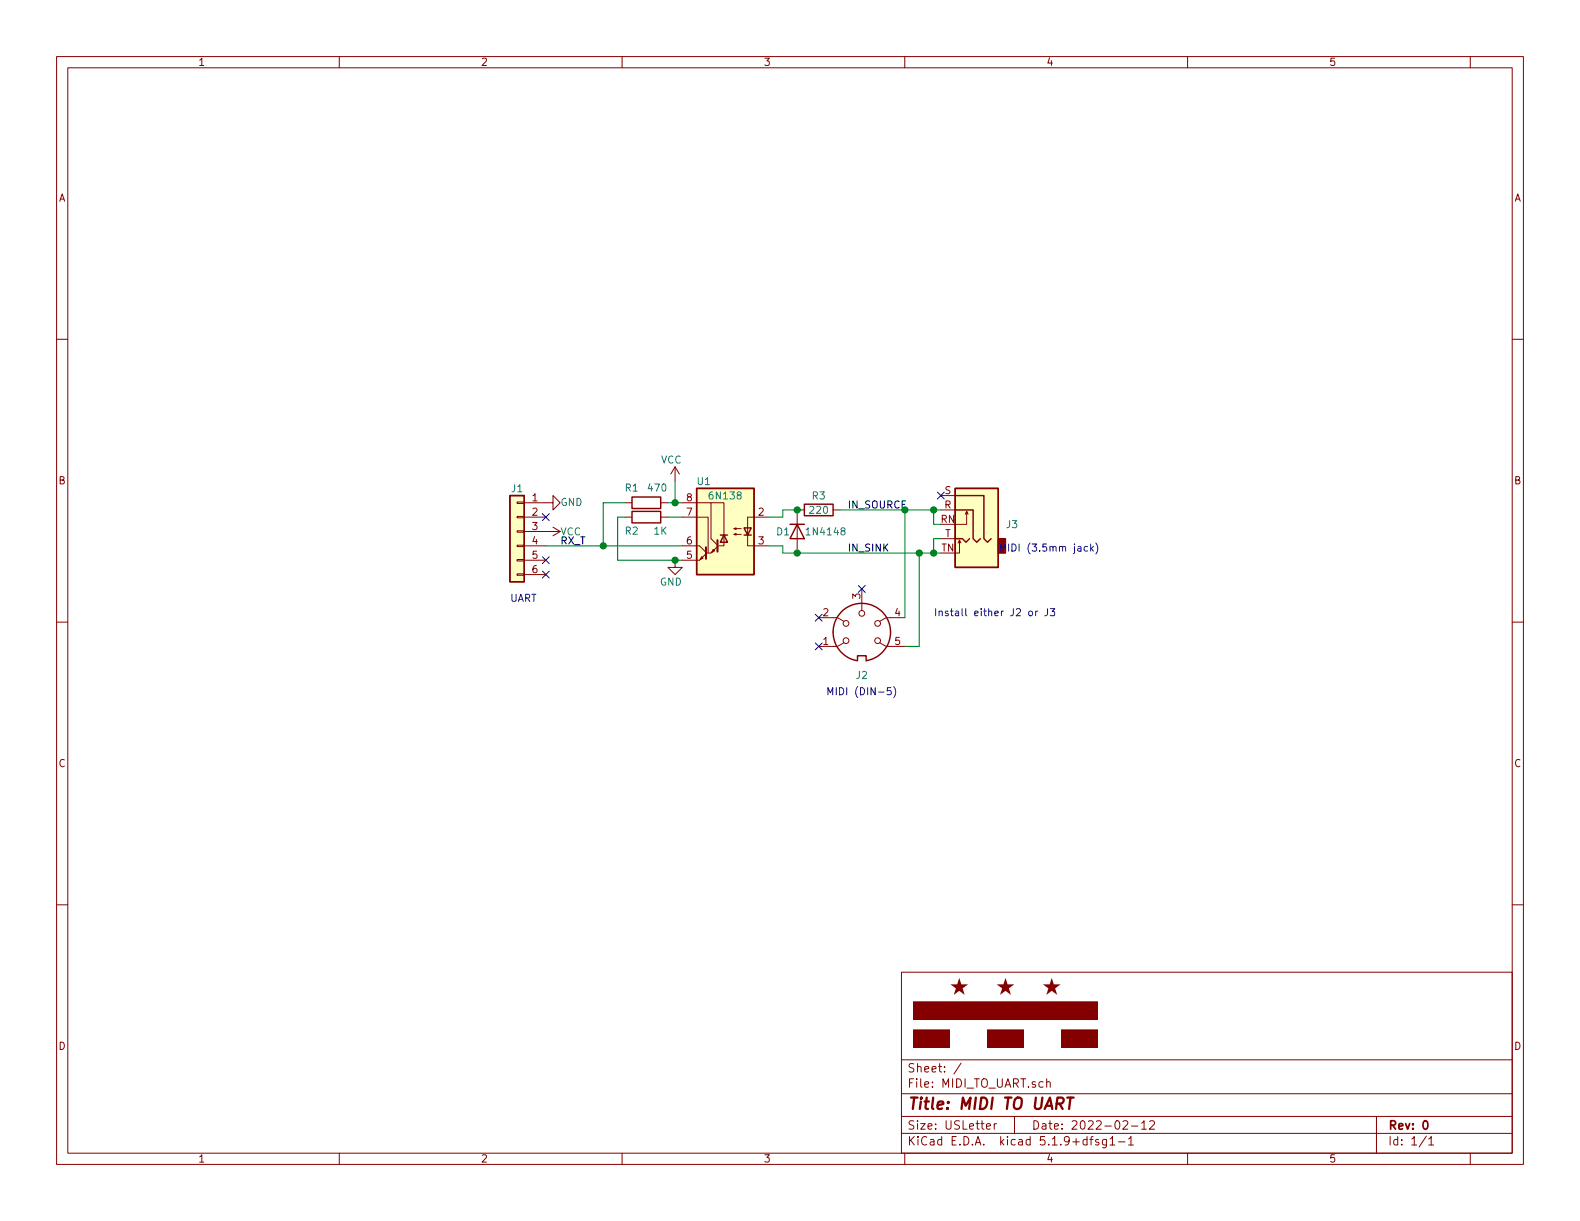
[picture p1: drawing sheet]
EESchema Schematic File Version 4
EELAYER 30 0
EELAYER END
$Descr USLetter 11000 8500
encoding utf-8
Sheet 1 1
Title "MIDI TO UART"
Date "2022-02-12"
Rev "0"
Comp ""
Comment1 ""
Comment2 ""
Comment3 ""
Comment4 ""
$EndDescr
$Comp
L Connector:DIN-5 J2
U 1 1
P 6000 4400
F 0 "J2" H 6000 4100 50  0000 C CNN
F 1 "DIN-5" H 6000 4000 50  0001 C CNN
F 2 "User_PCB_Libraries:CUI_SDS-50J" H 6000 4400 50  0001 C CNN
F 3 "" H 6000 4400 50  0001 C CNN
F 4 "CP-2350" H 6000 4400 50  0001 C CNN "P/N"
	1    6000 4400
	1    0    0    -1  
$EndComp
$Comp
L Connector_Generic:Conn_01x06 J1
U 1 1
P 3600 3700
F 0 "J1" H 3600 4000 50  0000 C CNN
F 1 "Conn_01x06" H 3500 4050 50  0001 C CNN
F 2 "Connector_PinSocket_2.54mm:PinSocket_1x07_P2.54mm_Horizontal" H 3600 3700 50  0001 C CNN
F 3 "~" H 3600 3700 50  0001 C CNN
F 4 "PPPC061LGBN-RC" H 3600 3700 50  0001 C CNN "P/N"
	1    3600 3700
	-1   0    0    -1  
$EndComp
$Comp
L Connector:AudioJack3_SwitchTR J3
U 1 1
P 6750 3550
F 0 "J3" H 6500 3450 50  0000 R CNN
F 1 "AudioJack3_SwitchTR" H 6450 3450 50  0001 R CNN
F 2 "User_PCB_Libraries:STX3100" H 6750 3550 50  0001 C CNN
F 3 "~" H 6750 3550 50  0001 C CNN
F 4 "STX3100" H 6750 3550 50  0001 C CNN "P/N"
	1    6750 3550
	-1   0    0    -1  
$EndComp
$Comp
L Isolator:6N138 U1
U 1 1
P 5050 3700
F 0 "U1" H 5200 4050 50  0000 C CNN
F 1 "6N138" H 5050 3950 50  0000 C CNN
F 2 "Package_DIP:DIP-8_W7.62mm" H 5340 3400 50  0001 C CNN
F 3 "http://www.onsemi.com/pub/Collateral/HCPL2731-D.pdf" H 5340 3400 50  0001 C CNN
F 4 "6N138" H 5050 3700 50  0001 C CNN "P/N"
	1    5050 3700
	-1   0    0    -1  
$EndComp
$Comp
L power:GND #PWR0101
U 1 1
P 3800 3500
F 0 "#PWR0101" H 3800 3250 50  0001 C CNN
F 1 "GND" V 3800 3400 50  0000 R CNN
F 2 "" H 3800 3500 50  0001 C CNN
F 3 "" H 3800 3500 50  0001 C CNN
	1    3800 3500
	0    -1   -1   0   
$EndComp
$Comp
L power:VCC #PWR0102
U 1 1
P 3800 3700
F 0 "#PWR0102" H 3800 3550 50  0001 C CNN
F 1 "VCC" V 3800 3800 50  0000 L CNN
F 2 "" H 3800 3700 50  0001 C CNN
F 3 "" H 3800 3700 50  0001 C CNN
	1    3800 3700
	0    1    1    0   
$EndComp
NoConn ~ 3800 3600
NoConn ~ 3800 3900
NoConn ~ 3800 4000
Wire Wire Line
	6500 3750 6500 3850
Wire Wire Line
	6500 3550 6500 3650
$Comp
L power:VCC #PWR0103
U 1 1
P 4700 3350
F 0 "#PWR0103" H 4700 3200 50  0001 C CNN
F 1 "VCC" H 4600 3500 50  0000 L CNN
F 2 "" H 4700 3350 50  0001 C CNN
F 3 "" H 4700 3350 50  0001 C CNN
	1    4700 3350
	1    0    0    -1  
$EndComp
$Comp
L power:GND #PWR0104
U 1 1
P 4700 3900
F 0 "#PWR0104" H 4700 3650 50  0001 C CNN
F 1 "GND" H 4750 3750 50  0000 R CNN
F 2 "" H 4700 3900 50  0001 C CNN
F 3 "" H 4700 3900 50  0001 C CNN
	1    4700 3900
	1    0    0    -1  
$EndComp
Text Label 3900 3800 0    50   ~ 0
RX_T
$Comp
L Device:R R3
U 1 1
P 5700 3550
F 0 "R3" V 5600 3550 50  0000 C CNN
F 1 "220" V 5700 3550 50  0000 C CNN
F 2 "Resistor_THT:R_Axial_DIN0204_L3.6mm_D1.6mm_P7.62mm_Horizontal" V 5630 3550 50  0001 C CNN
F 3 "~" H 5700 3550 50  0001 C CNN
F 4 "220 Ohm 1/4 W" H 5700 3550 50  0001 C CNN "P/N"
	1    5700 3550
	0    1    1    0   
$EndComp
$Comp
L Diode:1N4148 D1
U 1 1
P 5550 3700
F 0 "D1" V 5550 3550 50  0000 L CNN
F 1 "1N4148" V 5550 3750 50  0000 L CNN
F 2 "Diode_THT:D_DO-35_SOD27_P7.62mm_Horizontal" H 5550 3525 50  0001 C CNN
F 3 "https://assets.nexperia.com/documents/data-sheet/1N4148_1N4448.pdf" H 5550 3700 50  0001 C CNN
F 4 "1N4148" H 5550 3700 50  0001 C CNN "P/N"
	1    5550 3700
	0    1    1    0   
$EndComp
Wire Wire Line
	5550 3550 5450 3550
Wire Wire Line
	5450 3550 5450 3600
Wire Wire Line
	5450 3600 5350 3600
Connection ~ 5550 3550
Wire Wire Line
	5350 3800 5450 3800
Wire Wire Line
	5450 3800 5450 3850
Wire Wire Line
	5450 3850 5550 3850
$Comp
L Device:R R1
U 1 1
P 4500 3500
F 0 "R1" V 4600 3550 50  0000 L CNN
F 1 "470" V 4600 3350 50  0000 L CNN
F 2 "Resistor_THT:R_Axial_DIN0204_L3.6mm_D1.6mm_P7.62mm_Horizontal" V 4430 3500 50  0001 C CNN
F 3 "~" H 4500 3500 50  0001 C CNN
F 4 "470 Ohm 1/4 W" H 4500 3500 50  0001 C CNN "P/N"
	1    4500 3500
	0    -1   -1   0   
$EndComp
$Comp
L Device:R R2
U 1 1
P 4500 3600
F 0 "R2" V 4400 3650 50  0000 L CNN
F 1 "1K" V 4400 3450 50  0000 L CNN
F 2 "Resistor_THT:R_Axial_DIN0204_L3.6mm_D1.6mm_P7.62mm_Horizontal" V 4430 3600 50  0001 C CNN
F 3 "~" H 4500 3600 50  0001 C CNN
F 4 "1 kOhm 1/4 W" H 4500 3600 50  0001 C CNN "P/N"
	1    4500 3600
	0    -1   -1   0   
$EndComp
Wire Wire Line
	4300 3600 4300 3900
Wire Wire Line
	4200 3500 4200 3800
Wire Wire Line
	4200 3800 4750 3800
Wire Wire Line
	3800 3800 4200 3800
Connection ~ 4200 3800
Text Label 5900 3550 0    50   ~ 0
IN_SOURCE
Wire Wire Line
	5850 3550 6300 3550
Wire Wire Line
	5550 3850 6400 3850
Connection ~ 5550 3850
NoConn ~ 6550 3450
Text Label 5900 3850 0    50   ~ 0
IN_SINK
NoConn ~ 6000 4100
NoConn ~ 5700 4300
NoConn ~ 5700 4500
Wire Wire Line
	6300 4300 6300 3550
Connection ~ 6300 3550
Wire Wire Line
	6300 3550 6500 3550
Wire Wire Line
	6300 4500 6400 4500
Text Notes 6500 4300 0    50   ~ 0
Install either J2 or J3
Wire Wire Line
	4700 3350 4700 3500
Wire Wire Line
	4300 3600 4350 3600
Wire Wire Line
	4300 3900 4700 3900
Wire Wire Line
	4350 3500 4200 3500
Wire Wire Line
	4650 3500 4700 3500
Connection ~ 4700 3500
Wire Wire Line
	4700 3500 4750 3500
Wire Wire Line
	4650 3600 4750 3600
Connection ~ 4700 3900
Wire Wire Line
	4700 3900 4750 3900
Text Notes 3550 4200 0    50   ~ 0
UART
Text Notes 6950 3850 0    50   ~ 0
MIDI (3.5mm jack)
Text Notes 5750 4850 0    50   ~ 0
MIDI (DIN-5)
Wire Wire Line
	6500 3750 6550 3750
Wire Wire Line
	6500 3650 6550 3650
Wire Wire Line
	6500 3550 6550 3550
Connection ~ 6500 3550
Wire Wire Line
	6500 3850 6550 3850
Connection ~ 6500 3850
Wire Wire Line
	6400 4500 6400 3850
Connection ~ 6400 3850
Wire Wire Line
	6400 3850 6500 3850
$EndSCHEMATC
